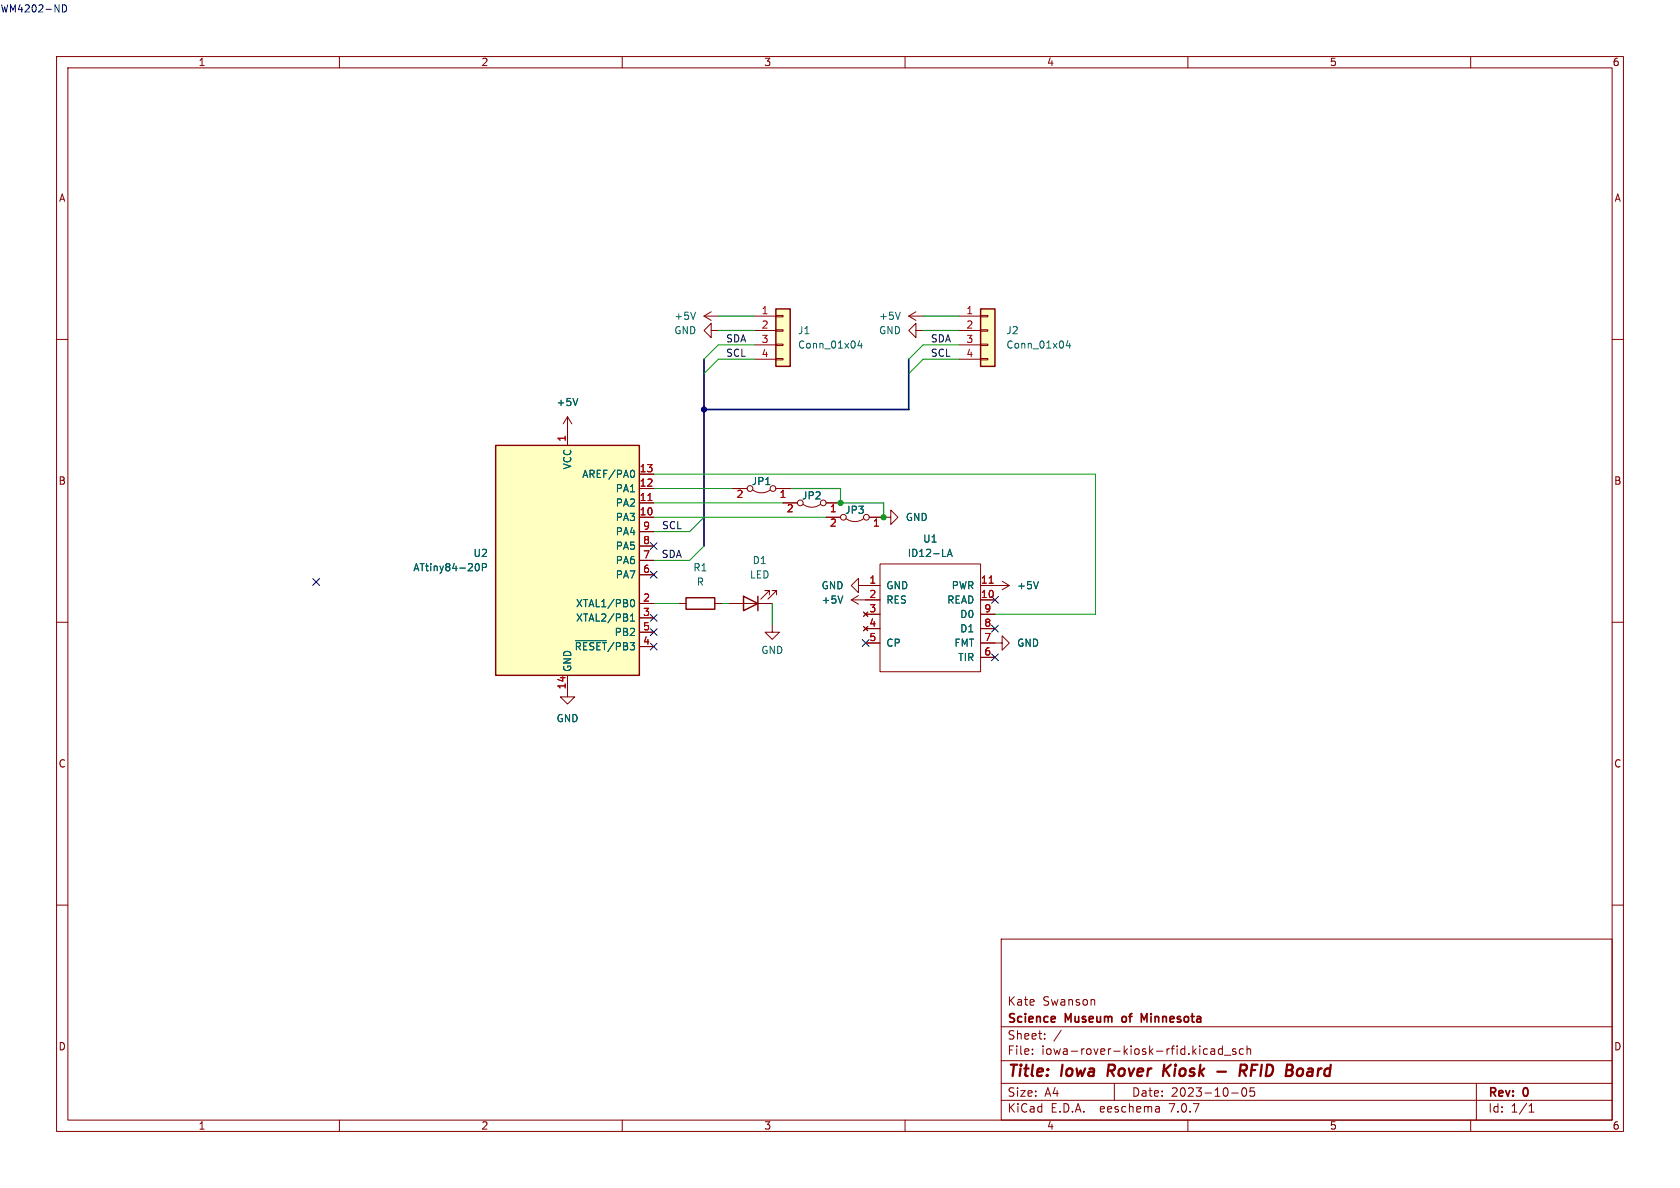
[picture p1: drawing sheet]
<svg xmlns="http://www.w3.org/2000/svg" width="297mm" height="210mm" viewBox="0 0 297 210" stroke-linecap="round" stroke-linejoin="round" font-family="sans-serif">
<g fill="none" stroke="#840000" stroke-width=".18">
<path d="M10 10h277v190h-277zM12 12h273v186h-273zM60 10v2M110 10v2M160 10v2M210 10v2M260 10v2M10 60h2M124.5 55.9h2.5M124.5 55.9l1.2 .7M125.7 58.4v-1.2l-1.2 1.2 1.2 1.3v-1.3h1.3M125.7 55.1l-1.2 .8"/>
<path d="M133.3 55.9h3.9M133.3 58.4h3.9M137.2 58.3h1.2v.2h-1.2zM137.2 55.8h1.2v.2h-1.2zM160.7 55.9h2.5M160.7 55.9l1.2 .7M161.9 58.4v-1.2l-1.2 1.2 1.2 1.3v-1.3h1.3M161.9 55.1l-1.2 .8M169.5 55.9h3.9M169.5 58.4h3.9M173.4 58.3h1.2v.2h-1.2zM173.4 55.8h1.2v.2h-1.2z"/>
<path d="M285 60h2M100.3 73.7l-.7 1.2M100.3 73.7v5M100.3 73.7l.8 1.2M133.3 61h3.9M133.3 63.5h3.9M137.2 63.4h1.2v.2h-1.2zM137.2 60.8h1.2v.3h-1.2zM169.5 61h3.9M169.5 63.5h3.9M173.4 63.4h1.2v.2h-1.2zM173.4 60.8h1.2v.3h-1.2z"/>
<path d="M113 91.4h2.6M113 88.9h2.6M113 86.4h2.6M113 83.8h2.6M113 99.1h2.6M113 96.5h2.6M113 94h2.6M129.5 86.4h2.6M133.1 86.6a2.54 2.54 0 0 0 3 0M137.2 86.4h2.5M138.4 88.9h2.6M142 89.2a2.54 2.54 0 0 0 3 0"/>
<path d="M146 91.4h2.6M146 88.9h2.6M149.6 91.7a2.54 2.54 0 0 0 3.1 0M153.7 91.4h3.8v-1.2l1.2 1.2-1.2 1.3v-1.3M155.6 99.7h17.8v19h-17.8zM10 110h2M100.3 119.4v3.8h1.3l-1.3 1.3-1.2-1.3h1.2M113 106.7h2.6M113 109.2h2.6M113 114.3h2.6M113 111.8h2.6M113 101.6h2.6"/>
<path d="M120 106.7h1.3M126.4 106.7h1.2M128.9 106.7h7.6M136 105.2v-.8h-.7h.7l-1.5 1.5M136.5 110.5v1.3h1.3l-1.3 1.2-1.2-1.2h1.2M137.3 105.2v-.8h-.8h.8l-1.5 1.5M150.5 106h5.1M150.5 106l1.3 .8M151.8 103.5v-1.3l-1.3 1.3 1.3 1.3v-1.3h3.8M151.8 105.3l-1.3 .7M152.7 108.2l.7 .8M152.7 110.7l.7 .8"/>
<path d="M153 108.6h2.6M153 111.1h2.6M153 113.7h2.6M153.4 108.2l-.7 .8M153.4 110.7l-.7 .8M173.4 113.7h3.8v-1.3l1.2 1.3-1.2 1.2v-1.2M173.4 103.5h5M173.4 106h2.5M173.4 108.6h2.5M173.4 111.1h2.5M173.4 116.2h2.5M177.2 102.7l1.2 .8"/>
<path d="M178.4 103.5l-1.2 .8M285 110h2M10 160h2M285 160h2M177 166h108v32h-108zM193.5 176.8v.9M60 198v2M110 198v2M160 198v2M177 194.5h108M177 191.5h108M177 187.5h108"/>
<path d="M177 181.5h108M182.5 186.3v.1M182.5 185.5v.1M184.7 183.6v.1M184.7 182.8v.1M187.6 182.1l-1.3 2M197 191.5v3M204.9 195.7l.1 .9M205 196.5l-.2 .1M205 196h-.2M210 198v2M213.3 185.4l.2 .1"/>
<path d="M213.5 186.3l-.2 .1M214.1 185.5h.6v.9M214.7 185.8h-.5a.29 .29 0 0 0-.2 .3 .29 .29 0 0 0 .2 .3l.5-.1M216.1 185.5l-.4-.1-.3 .3v.4l.1 .2h.6M216.1 184.9v1.5M216.5 186.5h1.1M217.7 193.2h1.2M218.5 185.5l-.4-.1-.2 .2 .1 .2 .5 .2v.3h-.6M219.7 192.4l.2-.1a.81 .81 0 0 1 .6 .6 .81 .81 0 0 1-.3 .8l-.2 .1a.81 .81 0 0 1-.3-1.4zM219.8 185.5l-.4-.1-.3 .3v.4l.1 .2h.6M220.5 185.5l.2-.1 .3 .1 .1 .9M220.5 184.9v1.5"/>
<path d="M221.7 192.3h-.7v.7l.2-.1h.5l.1 .3-.1 .5-.2 .1-.5-.1M260 198v2M261 191.5v6.5M270.3 196.6h.9M270.3 195.5l.4-.4v1.5"/>
<circle cx="132.6" cy="86.4" r=".51"/>
<circle cx="136.7" cy="86.4" r=".51"/>
<circle cx="141.5" cy="88.9" r=".51"/>
<circle cx="145.5" cy="88.9" r=".51"/>
<circle cx="149.1" cy="91.4" r=".51"/>
<circle cx="153.2" cy="91.4" r=".51"/>
</g>
<path d="M196 188.2l-.2 2M205.8 188.2l-.2 2M206 189.1l.7 1.1M207 188.2l-1.3 1.2M215.2 189.4h1.5M219.2 189.3h.8a.55 .55 0 0 0 .4-.5 .55 .55 0 0 0-.3-.6h-.7l-.3 2M219.7 189.3l.6 .9M221.2 189.2h.7M222.3 188.2h-.9l-.3 2M229.8 188.9l.4 .1 .2 .3-.1 .5-.4 .4" fill="none" stroke="#840000" stroke-width=".4"/>
<path d="M198.4 179.8v.7M202.8 179.2l-.5 1.1-.5-1.1v1.5" fill="none" stroke="#840000" stroke-width=".3"/>
<g fill="none" stroke="#006464" stroke-width=".18">
<path d="M123 55.2l-.5 1.3M159.2 55.2l-.5 1.3M102.1 70.4l-.4 1.3M152 60.2l-.3 .9h.8M152.3 60.7v.8M188.8 60.2l-.3 .9h.8M189.1 60.7v.8M84.2 99.7l.1-.1a.68 .68 0 0 1 .5 .7 .68 .68 0 0 1-.5 .6l-.1-.1M111.9 83.1a.79 .79 0 0 1 0 1.3M167.5 98.4l.4-1.3 .4 1.3M167.6 98h.6M85.3 100.3l.6-.1 .1-.1-.1-.3-.6-.2v1.3"/>
<path d="M101.7 113.3h5.5M111.5 109.8h.7M111.5 108.9l.3-.4v1.3M111.5 106.2l.3-.2a.68 .68 0 0 1 .4 .6 .68 .68 0 0 1-.4 .7l-.3-.3M149 105.4l-.4 1.2M183.6 102.8l-.5 1.3"/>
</g>
<g fill="#ffffc2" stroke="#ffffc2" stroke-width=".18">
<path d="M173.4 54.6h2.5v10.2h-2.5z"/>
<path d="M87.6 78.7h25.4v40.7h-25.4z"/>
<path d="M137.2 54.6h2.5v10.2h-2.5z"/>
</g>
<path d="M137.2 54.6h2.5v10.2h-2.5zM173.4 54.6h2.5v10.2h-2.5zM87.6 78.7h25.4v40.7h-25.4zM121.3 105.7h5.1v2h-5.1zM131.4 105.4l2.6 1.3-2.6 1.3zM134 105.4v2.6" fill="none" stroke="#840000" stroke-width=".25"/>
<path d="M114.5 88.5h.8M174.9 103.1h.7" fill="none" stroke="#a90000" stroke-width=".18"/>
<path d="M11 .9a.64 .64 0 0 1 .8 .6 .64 .64 0 0 1-.8 .6z" fill="none" stroke="#0000c2" stroke-width=".18"/>
<path d="M124.5 63.5v33M160.7 63.5v8.9h-36.2" fill="none" stroke="#000084" stroke-width=".3"/>
<path d="M133.3 63.5h-6.3l-2.5 2.5M133.3 61h-6.3l-2.5 2.5M169.5 63.5h-6.3l-2.5 2.5M169.5 61h-6.3l-2.5 2.5M115.6 91.4h30.4M115.6 83.8h78.1v24.8h-17.8M115.6 86.4h13.9M115.6 88.9h22.8M124.5 91.4l-2.6 2.6h-6.3M124.5 96.5l-2.6 2.6h-6.3M115.6 106.7h4.4M127.6 106.7h1.3" fill="none" stroke="#009600" stroke-width=".18"/>
<path d="M127 58.4h6.3M127 55.9h6.3M163.2 58.4h6.3M163.2 55.9h6.3M139.7 86.4h8.9v2.5h7.6v2.5M136.5 106.7v3.8" fill="none" stroke="#009600" stroke-width=".2"/>
<g fill="none" stroke="#000084" stroke-width=".18">
<path d="M115 95.9l1.2 1.2M116.2 95.9l-1.2 1.2M55.3 102.3l1.2 1.2M56.5 102.3l-1.2 1.2M115 108.6l1.2 1.2M115 113.7l1.2 1.2M115 101l1.2 1.2M115 111.2l1.2 1.2M116.2 108.6l-1.2 1.2M116.2 113.7l-1.2 1.2M116.2 101l-1.2 1.2M116.2 111.2l-1.2 1.2"/>
<path d="M152.4 113.1l1.2 1.2M153.6 113.1l-1.2 1.2M175.3 105.4l1.2 1.3M175.3 115.6l1.2 1.2M175.3 110.5l1.2 1.2M176.5 105.4l-1.2 1.3M176.5 115.6l-1.2 1.2M176.5 110.5l-1.2 1.2"/>
</g>
<circle cx="124.5" cy="72.4" r=".46" fill="#000084" stroke="#000084" stroke-width=".18"/>
<g fill="#009600" stroke="#009600" stroke-width=".18">
<circle cx="156.2" cy="91.4" r=".46"/>
<circle cx="148.6" cy="88.9" r=".46"/>
</g>
<g font-size="2.8" fill="#840000">
<text x="178" y="190.9">Title:</text>
<text x="187.7" y="190.9">Iowa</text>
<text x="196.6" y="190.9">Rover</text>
<text x="207.3" y="190.9">Kiosk</text>
<text x="222.4" y="190.9">RFID</text>
<text x="231.4" y="190.9">Board</text>
</g>
<g font-size="2.1" fill="#840000">
<text x="178" y="178">Kate</text>
<text x="184.3" y="178">Swanson</text>
<text x="178" y="184">Sheet:</text>
<text x="178" y="181.2">Science</text>
<text x="188.4" y="181.2">Museum</text>
<text x="199.1" y="181.2">of</text>
<text x="203" y="181.2">Minnesota</text>
<text x="178" y="186.7">File:</text>
<text x="184.1" y="186.7">iowa-rover-kiosk-rfid.kicad_sch</text>
<text x="178" y="196.9">KiCad</text>
<text x="178" y="194.1">Size:</text>
<text x="184.7" y="194.1">A4</text>
<text x="185.7" y="196.9">E.D.A.</text>
<text x="194.6" y="196.9">eeschema</text>
<text x="200" y="194.1">Date:</text>
<text x="207" y="196.9">7.0.7</text>
<text x="207" y="194.1">2023-10-05</text>
<text x="263" y="194.3">Rev:</text>
<text x="263" y="196.9">Id:</text>
<text x="267.1" y="196.9">1/1</text>
<text x="269.4" y="194.3">0</text>
</g>
<text font-size="1.8" fill="#0000c2" x="0" y="2.3">WM4202-ND</text>
<g font-size="1.8" fill="#840000">
<text x="35" y="11.9">1</text>
<text x="85" y="11.9">2</text>
<text x="135" y="11.9">3</text>
<text x="185" y="11.9">4</text>
<text x="235" y="11.9">5</text>
<text x="285" y="11.9">6</text>
<text x="10.3" y="35.9">A</text>
<text x="285.3" y="35.9">A</text>
<text x="10.3" y="85.9">B</text>
<text x="285.3" y="85.9">B</text>
<text x="10.3" y="135.9">C</text>
<text x="285.3" y="135.9">C</text>
<text x="10.3" y="185.9">D</text>
<text x="285.3" y="185.9">D</text>
<text x="35" y="199.9">1</text>
<text x="85" y="199.9">2</text>
<text x="135" y="199.9">3</text>
<text x="185" y="199.9">4</text>
<text x="235" y="199.9">5</text>
<text x="285" y="199.9">6</text>
</g>
<g font-size="1.8" fill="#006464">
<text x="119.1" y="59.3">GND</text>
<text x="119.1" y="56.7">+5V</text>
<text x="141" y="59.3">J1</text>
<text x="155.3" y="56.7">+5V</text>
<text x="155.3" y="59.3">GND</text>
<text x="177.8" y="59.3">J2</text>
<text x="141" y="61.8">Conn_01x04</text>
<text x="177.8" y="61.8">Conn_01x04</text>
<text x="98.3" y="72">+5V</text>
<text x="101.2" y="83.1" transform="rotate(-90 101.2 83.1)">VCC</text>
<text x="102.8" y="84.7">AREF/PA0</text>
<text x="108.8" y="89.8">PA2</text>
<text x="108.8" y="87.2">PA1</text>
<text x="132.8" y="86">JP1</text>
<text x="141.7" y="88.5">JP2</text>
<text x="108.8" y="92.3">PA3</text>
<text x="108.8" y="94.8">PA4</text>
<text x="149.3" y="91">JP3</text>
<text x="160" y="92.3">GND</text>
<text x="73" y="101.2">ATtiny84-20P</text>
<text x="83.6" y="98.7">U2</text>
<text x="108.8" y="99.9">PA6</text>
<text x="108.8" y="97.4">PA5</text>
<text x="122.5" y="101.2">R1</text>
<text x="133" y="99.9">D1</text>
<text x="160.4" y="98.7">ID12-LA</text>
<text x="163.1" y="96.1">U1</text>
<text x="101.7" y="107.5">XTAL1/PB0</text>
<text x="108.8" y="102.5">PA7</text>
<text x="123.1" y="103.7">R</text>
<text x="132.5" y="102.5">LED</text>
<text x="145.1" y="104.4">GND</text>
<text x="145.1" y="106.9">+5V</text>
<text x="156.6" y="104.4">GND</text>
<text x="156.6" y="106.9">RES</text>
<text x="167.4" y="106.9">READ</text>
<text x="168.1" y="104.4">PWR</text>
<text x="179.7" y="104.4">+5V</text>
<text x="101.7" y="110.1">XTAL2/PB1</text>
<text x="108.6" y="112.6">PB2</text>
<text x="169.7" y="112">D1</text>
<text x="169.7" y="109.4">D0</text>
<text x="101.2" y="118.9" transform="rotate(-90 101.2 118.9)">GND</text>
<text x="101.5" y="115.2">~{RESET}/PB3</text>
<text x="134.5" y="115.8">GND</text>
<text x="156.6" y="114.5">CP</text>
<text x="168.6" y="114.5">FMT</text>
<text x="169.3" y="117.1">TIR</text>
<text x="179.7" y="114.5">GND</text>
<text x="98.3" y="127.9">GND</text>
</g>
<g font-size="1.8" fill="#a90000">
<text x="134.5" y="55.6">1</text>
<text x="134.5" y="58.2">2</text>
<text x="170.7" y="55.6">1</text>
<text x="170.7" y="58.2">2</text>
<text x="134.5" y="60.7">3</text>
<text x="134.5" y="63.2">4</text>
<text x="170.7" y="60.7">3</text>
<text x="170.7" y="63.2">4</text>
<text x="100.1" y="78.2" transform="rotate(-90 100.1 78.2)">1</text>
<text x="113" y="83.6">13</text>
<text x="113" y="88.6">11</text>
<text x="113" y="86.1">12</text>
<text x="130.1" y="88.3">2</text>
<text x="137.7" y="88.3">1</text>
<text x="113" y="91.2">10</text>
<text x="113.6" y="93.7">9</text>
<text x="139" y="90.9">2</text>
<text x="146.6" y="90.9">1</text>
<text x="146.6" y="93.4">2</text>
<text x="154.2" y="93.4">1</text>
<text x="113.6" y="101.3">6</text>
<text x="113.6" y="98.8">7</text>
<text x="113.6" y="96.3">8</text>
<text x="113.6" y="106.4">2</text>
<text x="153.6" y="103.3">1</text>
<text x="153.6" y="105.8">2</text>
<text x="173.3" y="105.8">10</text>
<text x="173.3" y="103.3">11</text>
<text x="113.6" y="109">3</text>
<text x="113.6" y="111.5">5</text>
<text x="153.6" y="108.3">3</text>
<text x="153.6" y="110.9">4</text>
<text x="153.6" y="113.4">5</text>
<text x="173.9" y="113.4">7</text>
<text x="173.9" y="110.9">8</text>
<text x="173.9" y="108.3">9</text>
<text x="113.6" y="114">4</text>
<text x="173.9" y="116">6</text>
<text x="100.1" y="122" transform="rotate(-90 100.1 122)">14</text>
</g>
<g font-size="1.8" fill="#0f0f0f">
<text x="128.3" y="60.6">SDA</text>
<text x="128.3" y="63.2">SCL</text>
<text x="164.5" y="60.6">SDA</text>
<text x="164.5" y="63.2">SCL</text>
<text x="116.9" y="93.6">SCL</text>
<text x="116.9" y="98.7">SDA</text>
</g>
</svg>
